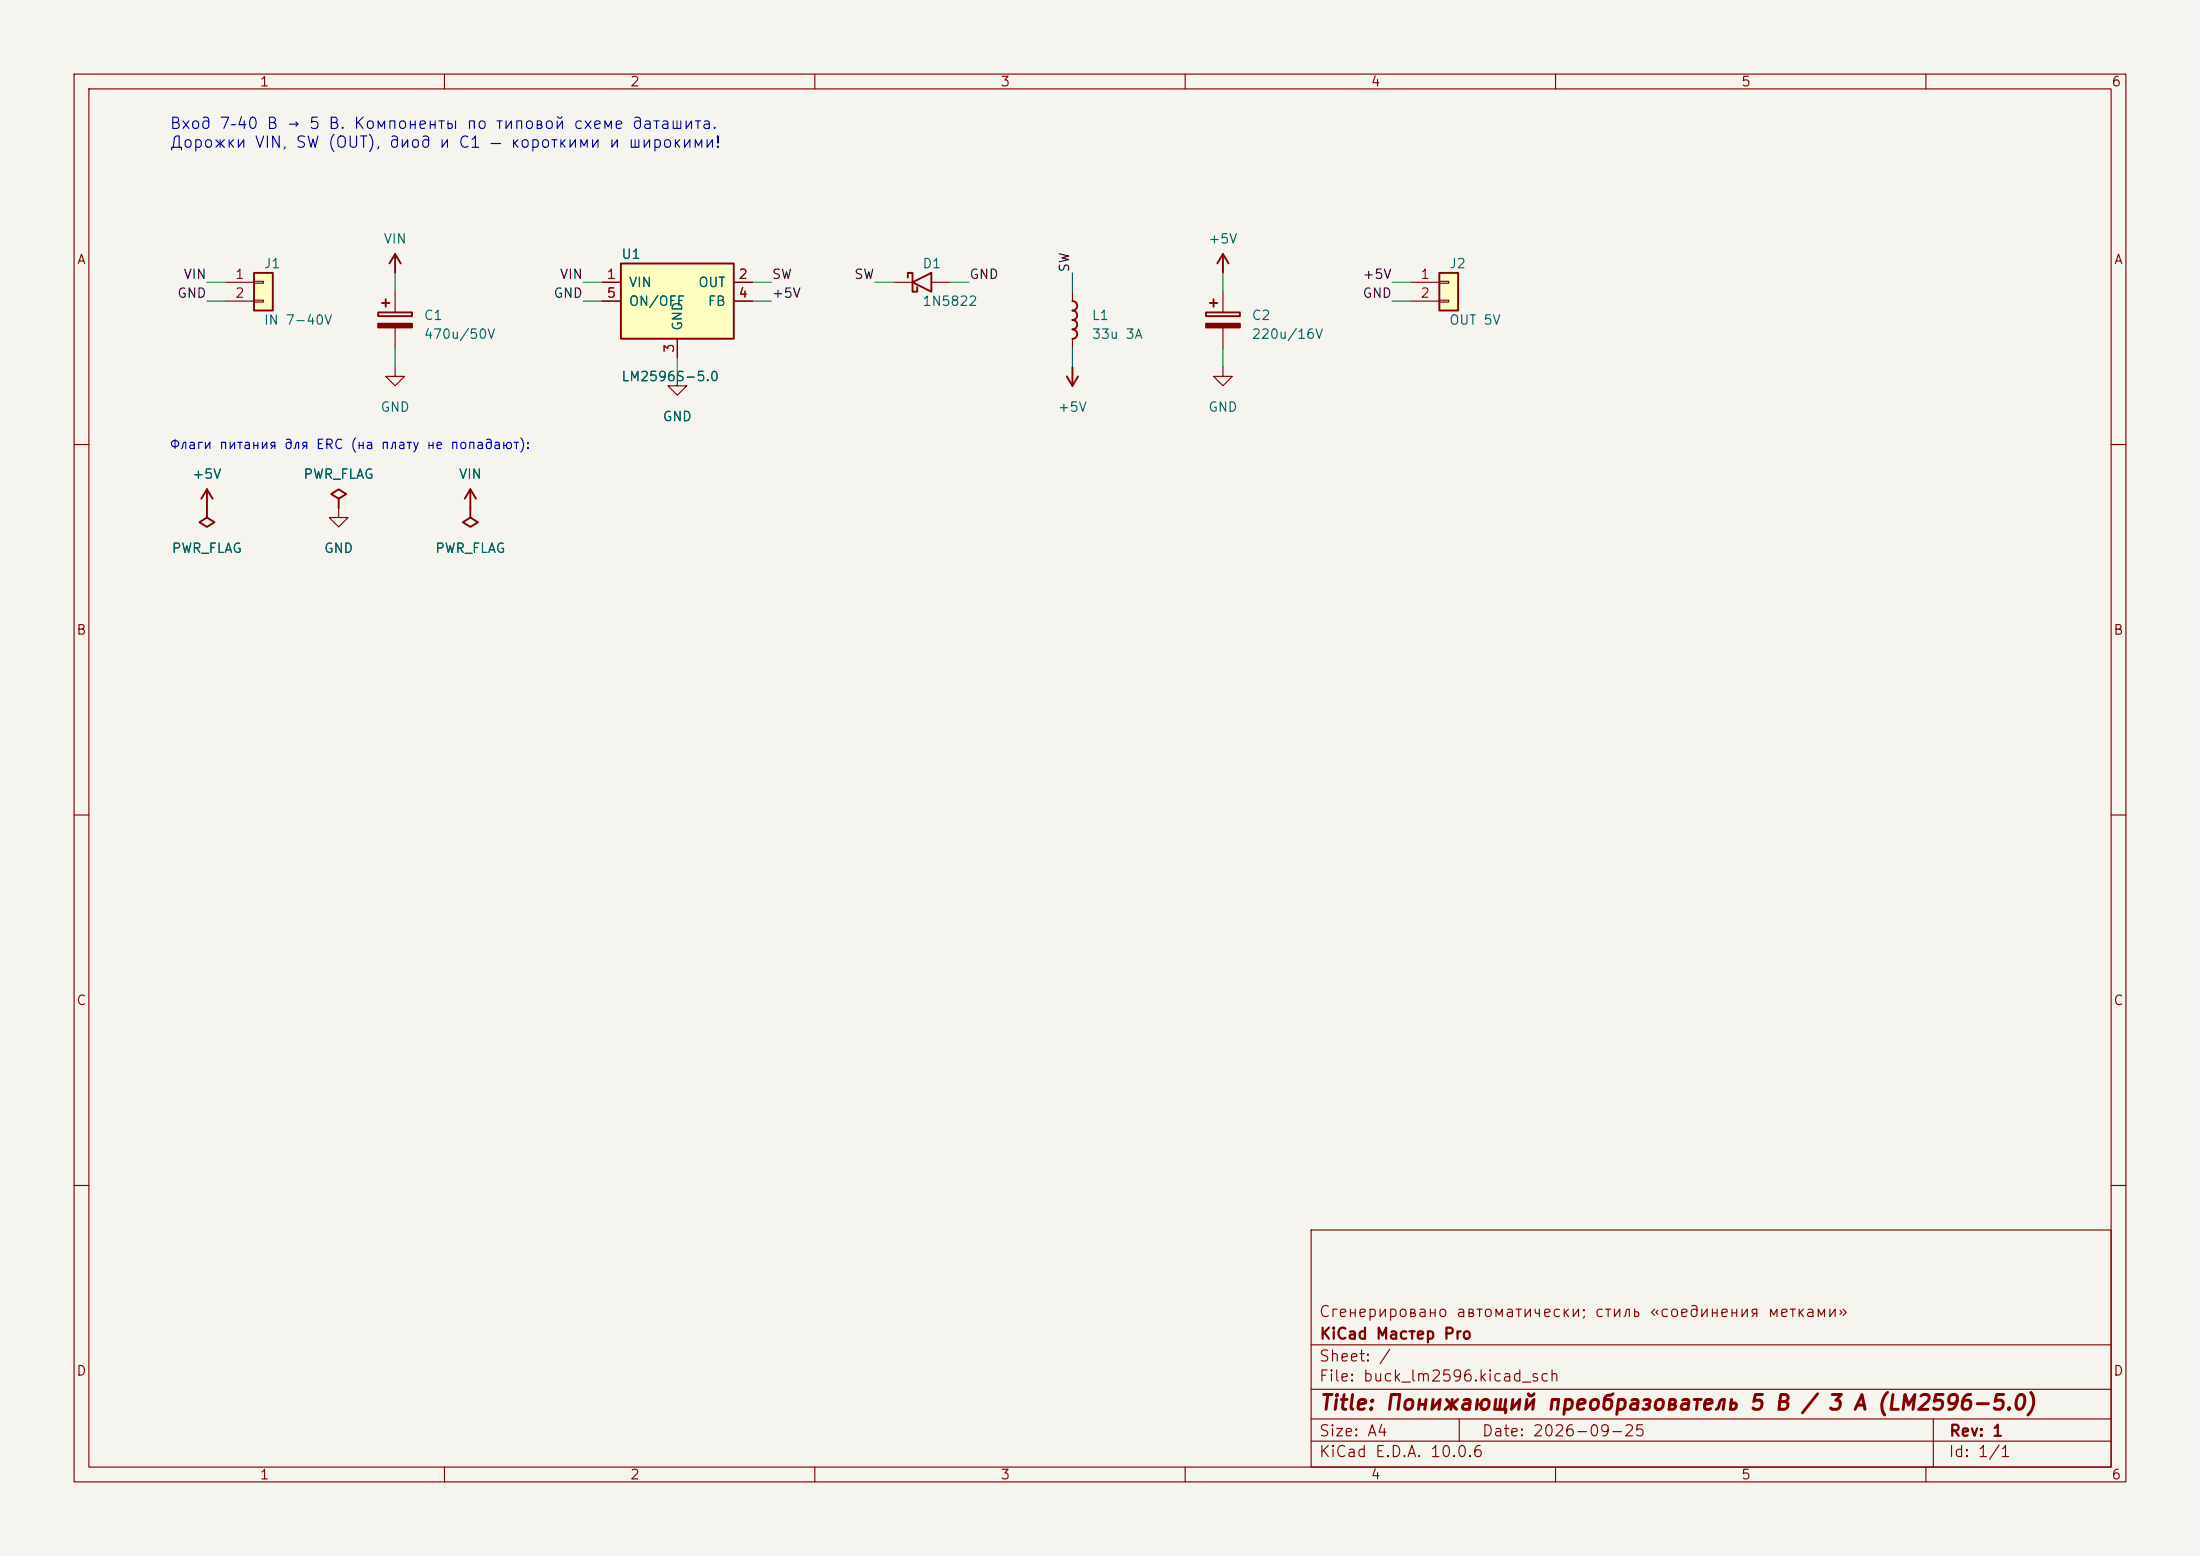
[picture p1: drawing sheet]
(kicad_sch (version 20231120) (generator "eeschema") (generator_version "8.0")
 (paper "A4")
 (title_block (title "Понижающий преобразователь 5 В / 3 А (LM2596-5.0)") (date "2026-09-25") (rev "1") (company "KiCad Мастер Pro") (comment 1 "Сгенерировано автоматически; стиль «соединения метками»"))
 (lib_symbols (symbol "KiCadMaster:Conn_01x02" (pin_numbers) (pin_names (offset 0) hide) (exclude_from_sim no) (in_bom yes) (on_board yes) (property "Reference" "J" (at 0 5.08 0) (effects (font (size 1.27 1.27)))) (property "Value" "Conn_01x02" (at 0 -2.54 0) (effects (font (size 1.27 1.27)))) (property "Footprint" "" (at 0 0 0) (effects (font (size 1.27 1.27)) hide)) (property "Datasheet" "~" (at 0 0 0) (effects (font (size 1.27 1.27)) hide)) (property "Description" "Разъём" (at 0 0 0) (effects (font (size 1.27 1.27)) hide)) (symbol "Conn_01x02_0_1" (rectangle (start -1.27 3.81) (end 1.27 -1.27) (stroke (width 0.254) (type default)) (fill (type background))) (rectangle (start -1.27 2.667) (end 0 2.413) (stroke (width 0.1524) (type default)) (fill (type none))) (rectangle (start -1.27 0.127) (end 0 -0.127) (stroke (width 0.1524) (type default)) (fill (type none)))) (symbol "Conn_01x02_1_1" (pin passive line (at -5.08 2.54 0) (length 3.81) (name "Pin_1" (effects (font (size 1.27 1.27)))) (number "1" (effects (font (size 1.27 1.27))))) (pin passive line (at -5.08 0 0) (length 3.81) (name "Pin_2" (effects (font (size 1.27 1.27)))) (number "2" (effects (font (size 1.27 1.27))))))) (symbol "KiCadMaster:C_Polarized" (pin_numbers hide) (pin_names (offset 0) hide) (exclude_from_sim no) (in_bom yes) (on_board yes) (property "Reference" "C" (at 3.81 0.635 0) (effects (font (size 1.27 1.27)))) (property "Value" "C_Polarized" (at 3.81 -1.905 0) (effects (font (size 1.27 1.27)))) (property "Footprint" "" (at 0 0 0) (effects (font (size 1.27 1.27)) hide)) (property "Datasheet" "~" (at 0 0 0) (effects (font (size 1.27 1.27)) hide)) (property "Description" "Полярный конденсатор" (at 0 0 0) (effects (font (size 1.27 1.27)) hide)) (symbol "C_Polarized_0_1" (rectangle (start -2.286 0.508) (end 2.286 1.016) (stroke (width 0.254) (type default)) (fill (type none))) (rectangle (start -2.286 -1.016) (end 2.286 -0.508) (stroke (width 0.254) (type default)) (fill (type outline))) (polyline (pts (xy -1.778 2.286) (xy -0.762 2.286)) (stroke (width 0.254) (type default)) (fill (type none))) (polyline (pts (xy -1.27 2.794) (xy -1.27 1.778)) (stroke (width 0.254) (type default)) (fill (type none)))) (symbol "C_Polarized_1_1" (pin passive line (at 0 3.81 270) (length 2.794) (name "~" (effects (font (size 1.27 1.27)))) (number "1" (effects (font (size 1.27 1.27))))) (pin passive line (at 0 -3.81 90) (length 2.794) (name "~" (effects (font (size 1.27 1.27)))) (number "2" (effects (font (size 1.27 1.27))))))) (symbol "KiCadMaster:LM2596S-5" (pin_numbers) (pin_names (offset 1.016)) (exclude_from_sim no) (in_bom yes) (on_board yes) (property "Reference" "U" (at -7.62 6.35 0) (effects (font (size 1.27 1.27)))) (property "Value" "LM2596S-5" (at -7.62 -10.16 0) (effects (font (size 1.27 1.27)))) (property "Footprint" "" (at 0 0 0) (effects (font (size 1.27 1.27)) hide)) (property "Datasheet" "~" (at 0 0 0) (effects (font (size 1.27 1.27)) hide)) (property "Description" "Понижающий преобразователь 5 В 3 А, TO-263-5" (at 0 0 0) (effects (font (size 1.27 1.27)) hide)) (property "ki_keywords" "buck" (at 0 0 0) (effects (font (size 1.27 1.27)) hide)) (symbol "LM2596S-5_0_1" (rectangle (start -7.62 5.08) (end 7.62 -5.08) (stroke (width 0.254) (type default)) (fill (type background)))) (symbol "LM2596S-5_1_1" (pin power_in line (at -10.16 2.54 0) (length 2.54) (name "VIN" (effects (font (size 1.27 1.27)))) (number "1" (effects (font (size 1.27 1.27))))) (pin input line (at -10.16 0 0) (length 2.54) (name "ON/OFF" (effects (font (size 1.27 1.27)))) (number "5" (effects (font (size 1.27 1.27))))) (pin output line (at 10.16 2.54 180) (length 2.54) (name "OUT" (effects (font (size 1.27 1.27)))) (number "2" (effects (font (size 1.27 1.27))))) (pin input line (at 10.16 0 180) (length 2.54) (name "FB" (effects (font (size 1.27 1.27)))) (number "4" (effects (font (size 1.27 1.27))))) (pin power_in line (at 0 -7.62 90) (length 2.54) (name "GND" (effects (font (size 1.27 1.27)))) (number "3" (effects (font (size 1.27 1.27))))))) (symbol "KiCadMaster:D_Schottky" (pin_numbers hide) (pin_names (offset 0) hide) (exclude_from_sim no) (in_bom yes) (on_board yes) (property "Reference" "D" (at 0 2.54 0) (effects (font (size 1.27 1.27)))) (property "Value" "D_Schottky" (at 0 -2.54 0) (effects (font (size 1.27 1.27)))) (property "Footprint" "" (at 0 0 0) (effects (font (size 1.27 1.27)) hide)) (property "Datasheet" "~" (at 0 0 0) (effects (font (size 1.27 1.27)) hide)) (property "Description" "Диод Шоттки" (at 0 0 0) (effects (font (size 1.27 1.27)) hide)) (symbol "D_Schottky_0_1" (polyline (pts (xy 1.27 1.27) (xy 1.27 -1.27) (xy -1.27 0) (xy 1.27 1.27)) (stroke (width 0.254) (type default)) (fill (type none))) (polyline (pts (xy -1.905 0.635) (xy -1.905 1.27) (xy -1.27 1.27) (xy -1.27 -1.27) (xy -0.635 -1.27) (xy -0.635 -0.635)) (stroke (width 0.254) (type default)) (fill (type none)))) (symbol "D_Schottky_1_1" (pin passive line (at -3.81 0 0) (length 2.54) (name "K" (effects (font (size 1.27 1.27)))) (number "1" (effects (font (size 1.27 1.27))))) (pin passive line (at 3.81 0 180) (length 2.54) (name "A" (effects (font (size 1.27 1.27)))) (number "2" (effects (font (size 1.27 1.27))))))) (symbol "KiCadMaster:L" (pin_numbers hide) (pin_names (offset 0) hide) (exclude_from_sim no) (in_bom yes) (on_board yes) (property "Reference" "L" (at 2.54 0.635 0) (effects (font (size 1.27 1.27)))) (property "Value" "L" (at 2.54 -1.905 0) (effects (font (size 1.27 1.27)))) (property "Footprint" "" (at 0 0 0) (effects (font (size 1.27 1.27)) hide)) (property "Datasheet" "~" (at 0 0 0) (effects (font (size 1.27 1.27)) hide)) (property "Description" "Индуктивность" (at 0 0 0) (effects (font (size 1.27 1.27)) hide)) (symbol "L_0_1" (arc (start 0 2.54) (mid 0.635 1.905) (end 0 1.27) (stroke (width 0.254) (type default)) (fill (type none))) (arc (start 0 1.27) (mid 0.635 0.635) (end 0 0) (stroke (width 0.254) (type default)) (fill (type none))) (arc (start 0 0) (mid 0.635 -0.635) (end 0 -1.27) (stroke (width 0.254) (type default)) (fill (type none))) (arc (start 0 -1.27) (mid 0.635 -1.905) (end 0 -2.54) (stroke (width 0.254) (type default)) (fill (type none)))) (symbol "L_1_1" (pin passive line (at 0 3.81 270) (length 1.27) (name "~" (effects (font (size 1.27 1.27)))) (number "1" (effects (font (size 1.27 1.27))))) (pin passive line (at 0 -3.81 90) (length 1.27) (name "~" (effects (font (size 1.27 1.27)))) (number "2" (effects (font (size 1.27 1.27))))))) (symbol "KiCadMaster:VIN" (power) (pin_numbers hide) (pin_names (offset 0) hide) (exclude_from_sim no) (in_bom yes) (on_board yes) (property "Reference" "#PWR" (at 0 -3.81 0) (effects (font (size 1.27 1.27)) hide)) (property "Value" "VIN" (at 0 3.556 0) (effects (font (size 1.27 1.27)))) (property "Footprint" "" (at 0 0 0) (effects (font (size 1.27 1.27)) hide)) (property "Datasheet" "~" (at 0 0 0) (effects (font (size 1.27 1.27)) hide)) (property "Description" "Символ питания: VIN" (at 0 0 0) (effects (font (size 1.27 1.27)) hide)) (symbol "VIN_0_1" (polyline (pts (xy -0.762 1.27) (xy 0 2.54)) (stroke (width 0.254) (type default)) (fill (type none))) (polyline (pts (xy 0 0) (xy 0 2.54)) (stroke (width 0.254) (type default)) (fill (type none))) (polyline (pts (xy 0 2.54) (xy 0.762 1.27)) (stroke (width 0.254) (type default)) (fill (type none)))) (symbol "VIN_1_1" (pin power_in line (at 0 0 90) (length 0) hide (name "VIN" (effects (font (size 1.27 1.27)))) (number "1" (effects (font (size 1.27 1.27))))))) (symbol "KiCadMaster:GND" (power) (pin_numbers hide) (pin_names (offset 0) hide) (exclude_from_sim no) (in_bom yes) (on_board yes) (property "Reference" "#PWR" (at 0 -6.35 0) (effects (font (size 1.27 1.27)) hide)) (property "Value" "GND" (at 0 -3.81 0) (effects (font (size 1.27 1.27)))) (property "Footprint" "" (at 0 0 0) (effects (font (size 1.27 1.27)) hide)) (property "Datasheet" "~" (at 0 0 0) (effects (font (size 1.27 1.27)) hide)) (property "Description" "Символ питания: GND" (at 0 0 0) (effects (font (size 1.27 1.27)) hide)) (symbol "GND_0_1" (polyline (pts (xy 0 0) (xy 0 -1.27) (xy 1.27 -1.27) (xy 0 -2.54) (xy -1.27 -1.27) (xy 0 -1.27)) (stroke (width 0) (type default)) (fill (type none)))) (symbol "GND_1_1" (pin power_in line (at 0 0 270) (length 0) hide (name "GND" (effects (font (size 1.27 1.27)))) (number "1" (effects (font (size 1.27 1.27))))))) (symbol "KiCadMaster:+5V" (power) (pin_numbers hide) (pin_names (offset 0) hide) (exclude_from_sim no) (in_bom yes) (on_board yes) (property "Reference" "#PWR" (at 0 -3.81 0) (effects (font (size 1.27 1.27)) hide)) (property "Value" "+5V" (at 0 3.556 0) (effects (font (size 1.27 1.27)))) (property "Footprint" "" (at 0 0 0) (effects (font (size 1.27 1.27)) hide)) (property "Datasheet" "~" (at 0 0 0) (effects (font (size 1.27 1.27)) hide)) (property "Description" "Символ питания: +5V" (at 0 0 0) (effects (font (size 1.27 1.27)) hide)) (symbol "+5V_0_1" (polyline (pts (xy -0.762 1.27) (xy 0 2.54)) (stroke (width 0.254) (type default)) (fill (type none))) (polyline (pts (xy 0 0) (xy 0 2.54)) (stroke (width 0.254) (type default)) (fill (type none))) (polyline (pts (xy 0 2.54) (xy 0.762 1.27)) (stroke (width 0.254) (type default)) (fill (type none)))) (symbol "+5V_1_1" (pin power_in line (at 0 0 90) (length 0) hide (name "+5V" (effects (font (size 1.27 1.27)))) (number "1" (effects (font (size 1.27 1.27))))))) (symbol "KiCadMaster:PWR_FLAG" (power) (pin_numbers hide) (pin_names (offset 0) hide) (exclude_from_sim no) (in_bom yes) (on_board yes) (property "Reference" "#FLG" (at 0 1.905 0) (effects (font (size 1.27 1.27)) hide)) (property "Value" "PWR_FLAG" (at 0 3.81 0) (effects (font (size 1.27 1.27)))) (property "Footprint" "" (at 0 0 0) (effects (font (size 1.27 1.27)) hide)) (property "Datasheet" "~" (at 0 0 0) (effects (font (size 1.27 1.27)) hide)) (property "Description" "Флаг: цепь запитана извне (для ERC)" (at 0 0 0) (effects (font (size 1.27 1.27)) hide)) (symbol "PWR_FLAG_0_1" (polyline (pts (xy 0 0) (xy 0 1.27) (xy -1.016 1.905) (xy 0 2.54) (xy 1.016 1.905) (xy 0 1.27)) (stroke (width 0.254) (type default)) (fill (type none)))) (symbol "PWR_FLAG_1_1" (pin power_out line (at 0 0 90) (length 0) hide (name "pwr" (effects (font (size 1.27 1.27)))) (number "1" (effects (font (size 1.27 1.27))))))))
 (symbol (lib_id "KiCadMaster:Conn_01x02") (at 35.56 40.64 0) (unit 1) (exclude_from_sim no) (in_bom yes) (on_board yes) (dnp no) (property "Reference" "J1" (at 35.56 35.56 0) (effects (font (size 1.27 1.27)) (justify left))) (property "Value" "IN 7-40V" (at 35.56 43.18 0) (effects (font (size 1.27 1.27)) (justify left))) (property "Footprint" "TerminalBlock_Phoenix:TerminalBlock_Phoenix_MKDS-1,5-2_1x02_P5.08mm_Horizontal" (at 35.56 40.64 0) (effects (font (size 1.27 1.27)) hide)) (property "Datasheet" "~" (at 35.56 40.64 0) (effects (font (size 1.27 1.27)) hide)) (property "Description" "Вход" (at 35.56 40.64 0) (effects (font (size 1.27 1.27)) hide)) (pin "1") (pin "2"))
 (wire (pts (xy 30.48 38.1) (xy 27.94 38.1)) (stroke (width 0) (type default)))
 (label "VIN" (at 27.94 38.1 180) (fields_autoplaced yes) (effects (font (size 1.27 1.27)) (justify right bottom)))
 (wire (pts (xy 30.48 40.64) (xy 27.94 40.64)) (stroke (width 0) (type default)))
 (label "GND" (at 27.94 40.64 180) (fields_autoplaced yes) (effects (font (size 1.27 1.27)) (justify right bottom)))
 (symbol (lib_id "KiCadMaster:C_Polarized") (at 53.34 43.18 0) (unit 1) (exclude_from_sim no) (in_bom yes) (on_board yes) (dnp no) (property "Reference" "C1" (at 57.15 42.545 0) (effects (font (size 1.27 1.27)) (justify left))) (property "Value" "470u/50V" (at 57.15 45.085 0) (effects (font (size 1.27 1.27)) (justify left))) (property "Footprint" "Capacitor_THT:CP_Radial_D10.0mm_P5.00mm" (at 53.34 43.18 0) (effects (font (size 1.27 1.27)) hide)) (property "Datasheet" "~" (at 53.34 43.18 0) (effects (font (size 1.27 1.27)) hide)) (property "Description" "Входной low-ESR" (at 53.34 43.18 0) (effects (font (size 1.27 1.27)) hide)) (pin "1") (pin "2"))
 (wire (pts (xy 53.34 39.37) (xy 53.34 36.83)) (stroke (width 0) (type default)))
 (symbol (lib_id "KiCadMaster:VIN") (at 53.34 36.83 0) (unit 1) (exclude_from_sim no) (in_bom yes) (on_board yes) (dnp no) (property "Reference" "#PWR01" (at 53.34 36.83 0) (effects (font (size 1.27 1.27)) hide)) (property "Value" "VIN" (at 53.34 32.23 0) (effects (font (size 1.27 1.27)))) (property "Footprint" "" (at 53.34 36.83 0) (effects (font (size 1.27 1.27)) hide)) (property "Datasheet" "" (at 53.34 36.83 0) (effects (font (size 1.27 1.27)) hide)) (property "Description" "" (at 53.34 36.83 0) (effects (font (size 1.27 1.27)) hide)) (pin "1"))
 (wire (pts (xy 53.34 46.99) (xy 53.34 49.53)) (stroke (width 0) (type default)))
 (symbol (lib_id "KiCadMaster:GND") (at 53.34 49.53 0) (unit 1) (exclude_from_sim no) (in_bom yes) (on_board yes) (dnp no) (property "Reference" "#PWR02" (at 53.34 49.53 0) (effects (font (size 1.27 1.27)) hide)) (property "Value" "GND" (at 53.34 54.93 0) (effects (font (size 1.27 1.27)))) (property "Footprint" "" (at 53.34 49.53 0) (effects (font (size 1.27 1.27)) hide)) (property "Datasheet" "" (at 53.34 49.53 0) (effects (font (size 1.27 1.27)) hide)) (property "Description" "" (at 53.34 49.53 0) (effects (font (size 1.27 1.27)) hide)) (pin "1"))
 (symbol (lib_id "KiCadMaster:LM2596S-5") (at 91.44 40.64 0) (unit 1) (exclude_from_sim no) (in_bom yes) (on_board yes) (dnp no) (property "Reference" "U1" (at 83.82 34.29 0) (effects (font (size 1.27 1.27)) (justify left))) (property "Value" "LM2596S-5.0" (at 83.82 50.8 0) (effects (font (size 1.27 1.27)) (justify left))) (property "Footprint" "Package_TO_SOT_SMD:TO-263-5_TabPin3" (at 91.44 40.64 0) (effects (font (size 1.27 1.27)) hide)) (property "Datasheet" "~" (at 91.44 40.64 0) (effects (font (size 1.27 1.27)) hide)) (property "Description" "ON/OFF на GND = включён" (at 91.44 40.64 0) (effects (font (size 1.27 1.27)) hide)) (pin "1") (pin "5") (pin "2") (pin "4") (pin "3"))
 (wire (pts (xy 81.28 38.1) (xy 78.74 38.1)) (stroke (width 0) (type default)))
 (label "VIN" (at 78.74 38.1 180) (fields_autoplaced yes) (effects (font (size 1.27 1.27)) (justify right bottom)))
 (wire (pts (xy 81.28 40.64) (xy 78.74 40.64)) (stroke (width 0) (type default)))
 (label "GND" (at 78.74 40.64 180) (fields_autoplaced yes) (effects (font (size 1.27 1.27)) (justify right bottom)))
 (wire (pts (xy 101.6 38.1) (xy 104.14 38.1)) (stroke (width 0) (type default)))
 (label "SW" (at 104.14 38.1 0) (fields_autoplaced yes) (effects (font (size 1.27 1.27)) (justify left bottom)))
 (wire (pts (xy 101.6 40.64) (xy 104.14 40.64)) (stroke (width 0) (type default)))
 (label "+5V" (at 104.14 40.64 0) (fields_autoplaced yes) (effects (font (size 1.27 1.27)) (justify left bottom)))
 (wire (pts (xy 91.44 48.26) (xy 91.44 50.8)) (stroke (width 0) (type default)))
 (symbol (lib_id "KiCadMaster:GND") (at 91.44 50.8 0) (unit 1) (exclude_from_sim no) (in_bom yes) (on_board yes) (dnp no) (property "Reference" "#PWR03" (at 91.44 50.8 0) (effects (font (size 1.27 1.27)) hide)) (property "Value" "GND" (at 91.44 56.2 0) (effects (font (size 1.27 1.27)))) (property "Footprint" "" (at 91.44 50.8 0) (effects (font (size 1.27 1.27)) hide)) (property "Datasheet" "" (at 91.44 50.8 0) (effects (font (size 1.27 1.27)) hide)) (property "Description" "" (at 91.44 50.8 0) (effects (font (size 1.27 1.27)) hide)) (pin "1"))
 (symbol (lib_id "KiCadMaster:D_Schottky") (at 124.46 38.1 0) (unit 1) (exclude_from_sim no) (in_bom yes) (on_board yes) (dnp no) (property "Reference" "D1" (at 124.46 35.56 0) (effects (font (size 1.27 1.27)) (justify left))) (property "Value" "1N5822" (at 124.46 40.64 0) (effects (font (size 1.27 1.27)) (justify left))) (property "Footprint" "Diode_THT:D_DO-201AD_P15.24mm_Horizontal" (at 124.46 38.1 0) (effects (font (size 1.27 1.27)) hide)) (property "Datasheet" "~" (at 124.46 38.1 0) (effects (font (size 1.27 1.27)) hide)) (property "Description" "Диод Шоттки 3 А 40 В" (at 124.46 38.1 0) (effects (font (size 1.27 1.27)) hide)) (pin "1") (pin "2"))
 (wire (pts (xy 120.65 38.1) (xy 118.11 38.1)) (stroke (width 0) (type default)))
 (label "SW" (at 118.11 38.1 180) (fields_autoplaced yes) (effects (font (size 1.27 1.27)) (justify right bottom)))
 (wire (pts (xy 128.27 38.1) (xy 130.81 38.1)) (stroke (width 0) (type default)))
 (label "GND" (at 130.81 38.1 0) (fields_autoplaced yes) (effects (font (size 1.27 1.27)) (justify left bottom)))
 (symbol (lib_id "KiCadMaster:L") (at 144.78 43.18 0) (unit 1) (exclude_from_sim no) (in_bom yes) (on_board yes) (dnp no) (property "Reference" "L1" (at 147.32 42.545 0) (effects (font (size 1.27 1.27)) (justify left))) (property "Value" "33u 3A" (at 147.32 45.085 0) (effects (font (size 1.27 1.27)) (justify left))) (property "Footprint" "Inductor_THT:L_Radial_D8.7mm_P5.00mm_Fastron_07HCP" (at 144.78 43.18 0) (effects (font (size 1.27 1.27)) hide)) (property "Datasheet" "~" (at 144.78 43.18 0) (effects (font (size 1.27 1.27)) hide)) (property "Description" "Дроссель с током насыщения ≥ 3,5 А" (at 144.78 43.18 0) (effects (font (size 1.27 1.27)) hide)) (pin "1") (pin "2"))
 (wire (pts (xy 144.78 39.37) (xy 144.78 36.83)) (stroke (width 0) (type default)))
 (label "SW" (at 144.78 36.83 90) (fields_autoplaced yes) (effects (font (size 1.27 1.27)) (justify left bottom)))
 (wire (pts (xy 144.78 46.99) (xy 144.78 49.53)) (stroke (width 0) (type default)))
 (symbol (lib_id "KiCadMaster:+5V") (at 144.78 49.53 180) (unit 1) (exclude_from_sim no) (in_bom yes) (on_board yes) (dnp no) (property "Reference" "#PWR04" (at 144.78 49.53 0) (effects (font (size 1.27 1.27)) hide)) (property "Value" "+5V" (at 144.78 54.93 0) (effects (font (size 1.27 1.27)))) (property "Footprint" "" (at 144.78 49.53 0) (effects (font (size 1.27 1.27)) hide)) (property "Datasheet" "" (at 144.78 49.53 0) (effects (font (size 1.27 1.27)) hide)) (property "Description" "" (at 144.78 49.53 0) (effects (font (size 1.27 1.27)) hide)) (pin "1"))
 (symbol (lib_id "KiCadMaster:C_Polarized") (at 165.1 43.18 0) (unit 1) (exclude_from_sim no) (in_bom yes) (on_board yes) (dnp no) (property "Reference" "C2" (at 168.91 42.545 0) (effects (font (size 1.27 1.27)) (justify left))) (property "Value" "220u/16V" (at 168.91 45.085 0) (effects (font (size 1.27 1.27)) (justify left))) (property "Footprint" "Capacitor_THT:CP_Radial_D8.0mm_P3.50mm" (at 165.1 43.18 0) (effects (font (size 1.27 1.27)) hide)) (property "Datasheet" "~" (at 165.1 43.18 0) (effects (font (size 1.27 1.27)) hide)) (property "Description" "Выходной low-ESR" (at 165.1 43.18 0) (effects (font (size 1.27 1.27)) hide)) (pin "1") (pin "2"))
 (wire (pts (xy 165.1 39.37) (xy 165.1 36.83)) (stroke (width 0) (type default)))
 (symbol (lib_id "KiCadMaster:+5V") (at 165.1 36.83 0) (unit 1) (exclude_from_sim no) (in_bom yes) (on_board yes) (dnp no) (property "Reference" "#PWR05" (at 165.1 36.83 0) (effects (font (size 1.27 1.27)) hide)) (property "Value" "+5V" (at 165.1 32.23 0) (effects (font (size 1.27 1.27)))) (property "Footprint" "" (at 165.1 36.83 0) (effects (font (size 1.27 1.27)) hide)) (property "Datasheet" "" (at 165.1 36.83 0) (effects (font (size 1.27 1.27)) hide)) (property "Description" "" (at 165.1 36.83 0) (effects (font (size 1.27 1.27)) hide)) (pin "1"))
 (wire (pts (xy 165.1 46.99) (xy 165.1 49.53)) (stroke (width 0) (type default)))
 (symbol (lib_id "KiCadMaster:GND") (at 165.1 49.53 0) (unit 1) (exclude_from_sim no) (in_bom yes) (on_board yes) (dnp no) (property "Reference" "#PWR06" (at 165.1 49.53 0) (effects (font (size 1.27 1.27)) hide)) (property "Value" "GND" (at 165.1 54.93 0) (effects (font (size 1.27 1.27)))) (property "Footprint" "" (at 165.1 49.53 0) (effects (font (size 1.27 1.27)) hide)) (property "Datasheet" "" (at 165.1 49.53 0) (effects (font (size 1.27 1.27)) hide)) (property "Description" "" (at 165.1 49.53 0) (effects (font (size 1.27 1.27)) hide)) (pin "1"))
 (symbol (lib_id "KiCadMaster:Conn_01x02") (at 195.58 40.64 0) (unit 1) (exclude_from_sim no) (in_bom yes) (on_board yes) (dnp no) (property "Reference" "J2" (at 195.58 35.56 0) (effects (font (size 1.27 1.27)) (justify left))) (property "Value" "OUT 5V" (at 195.58 43.18 0) (effects (font (size 1.27 1.27)) (justify left))) (property "Footprint" "TerminalBlock_Phoenix:TerminalBlock_Phoenix_MKDS-1,5-2_1x02_P5.08mm_Horizontal" (at 195.58 40.64 0) (effects (font (size 1.27 1.27)) hide)) (property "Datasheet" "~" (at 195.58 40.64 0) (effects (font (size 1.27 1.27)) hide)) (property "Description" "Выход" (at 195.58 40.64 0) (effects (font (size 1.27 1.27)) hide)) (pin "1") (pin "2"))
 (wire (pts (xy 190.5 38.1) (xy 187.96 38.1)) (stroke (width 0) (type default)))
 (label "+5V" (at 187.96 38.1 180) (fields_autoplaced yes) (effects (font (size 1.27 1.27)) (justify right bottom)))
 (wire (pts (xy 190.5 40.64) (xy 187.96 40.64)) (stroke (width 0) (type default)))
 (label "GND" (at 187.96 40.64 180) (fields_autoplaced yes) (effects (font (size 1.27 1.27)) (justify right bottom)))
 (text "Флаги питания для ERC (на плату не попадают):" (exclude_from_sim no) (at 22.86 60.96 0) (effects (font (size 1.27 1.27)) (justify left bottom)))
 (symbol (lib_id "KiCadMaster:+5V") (at 27.94 68.58 0) (unit 1) (exclude_from_sim no) (in_bom yes) (on_board yes) (dnp no) (property "Reference" "#PWR07" (at 27.94 68.58 0) (effects (font (size 1.27 1.27)) hide)) (property "Value" "+5V" (at 27.94 63.98 0) (effects (font (size 1.27 1.27)))) (property "Footprint" "" (at 27.94 68.58 0) (effects (font (size 1.27 1.27)) hide)) (property "Datasheet" "" (at 27.94 68.58 0) (effects (font (size 1.27 1.27)) hide)) (property "Description" "" (at 27.94 68.58 0) (effects (font (size 1.27 1.27)) hide)) (pin "1"))
 (symbol (lib_id "KiCadMaster:PWR_FLAG") (at 27.94 68.58 180) (unit 1) (exclude_from_sim no) (in_bom yes) (on_board yes) (dnp no) (property "Reference" "#FLG08" (at 27.94 68.58 0) (effects (font (size 1.27 1.27)) hide)) (property "Value" "PWR_FLAG" (at 27.94 73.98 0) (effects (font (size 1.27 1.27)))) (property "Footprint" "" (at 27.94 68.58 0) (effects (font (size 1.27 1.27)) hide)) (property "Datasheet" "" (at 27.94 68.58 0) (effects (font (size 1.27 1.27)) hide)) (property "Description" "" (at 27.94 68.58 0) (effects (font (size 1.27 1.27)) hide)) (pin "1"))
 (symbol (lib_id "KiCadMaster:GND") (at 45.72 68.58 0) (unit 1) (exclude_from_sim no) (in_bom yes) (on_board yes) (dnp no) (property "Reference" "#PWR09" (at 45.72 68.58 0) (effects (font (size 1.27 1.27)) hide)) (property "Value" "GND" (at 45.72 73.98 0) (effects (font (size 1.27 1.27)))) (property "Footprint" "" (at 45.72 68.58 0) (effects (font (size 1.27 1.27)) hide)) (property "Datasheet" "" (at 45.72 68.58 0) (effects (font (size 1.27 1.27)) hide)) (property "Description" "" (at 45.72 68.58 0) (effects (font (size 1.27 1.27)) hide)) (pin "1"))
 (symbol (lib_id "KiCadMaster:PWR_FLAG") (at 45.72 68.58 0) (unit 1) (exclude_from_sim no) (in_bom yes) (on_board yes) (dnp no) (property "Reference" "#FLG10" (at 45.72 68.58 0) (effects (font (size 1.27 1.27)) hide)) (property "Value" "PWR_FLAG" (at 45.72 63.98 0) (effects (font (size 1.27 1.27)))) (property "Footprint" "" (at 45.72 68.58 0) (effects (font (size 1.27 1.27)) hide)) (property "Datasheet" "" (at 45.72 68.58 0) (effects (font (size 1.27 1.27)) hide)) (property "Description" "" (at 45.72 68.58 0) (effects (font (size 1.27 1.27)) hide)) (pin "1"))
 (symbol (lib_id "KiCadMaster:VIN") (at 63.5 68.58 0) (unit 1) (exclude_from_sim no) (in_bom yes) (on_board yes) (dnp no) (property "Reference" "#PWR11" (at 63.5 68.58 0) (effects (font (size 1.27 1.27)) hide)) (property "Value" "VIN" (at 63.5 63.98 0) (effects (font (size 1.27 1.27)))) (property "Footprint" "" (at 63.5 68.58 0) (effects (font (size 1.27 1.27)) hide)) (property "Datasheet" "" (at 63.5 68.58 0) (effects (font (size 1.27 1.27)) hide)) (property "Description" "" (at 63.5 68.58 0) (effects (font (size 1.27 1.27)) hide)) (pin "1"))
 (symbol (lib_id "KiCadMaster:PWR_FLAG") (at 63.5 68.58 180) (unit 1) (exclude_from_sim no) (in_bom yes) (on_board yes) (dnp no) (property "Reference" "#FLG12" (at 63.5 68.58 0) (effects (font (size 1.27 1.27)) hide)) (property "Value" "PWR_FLAG" (at 63.5 73.98 0) (effects (font (size 1.27 1.27)))) (property "Footprint" "" (at 63.5 68.58 0) (effects (font (size 1.27 1.27)) hide)) (property "Datasheet" "" (at 63.5 68.58 0) (effects (font (size 1.27 1.27)) hide)) (property "Description" "" (at 63.5 68.58 0) (effects (font (size 1.27 1.27)) hide)) (pin "1"))
 (text "Вход 7–40 В → 5 В. Компоненты по типовой схеме даташита." (exclude_from_sim no) (at 22.86 17.78 0) (effects (font (size 1.524 1.524)) (justify left bottom)))
 (text "Дорожки VIN, SW (OUT), диод и C1 — короткими и широкими!" (exclude_from_sim no) (at 22.86 20.32 0) (effects (font (size 1.524 1.524)) (justify left bottom)))
 (sheet_instances (path "" (page "1"))))
